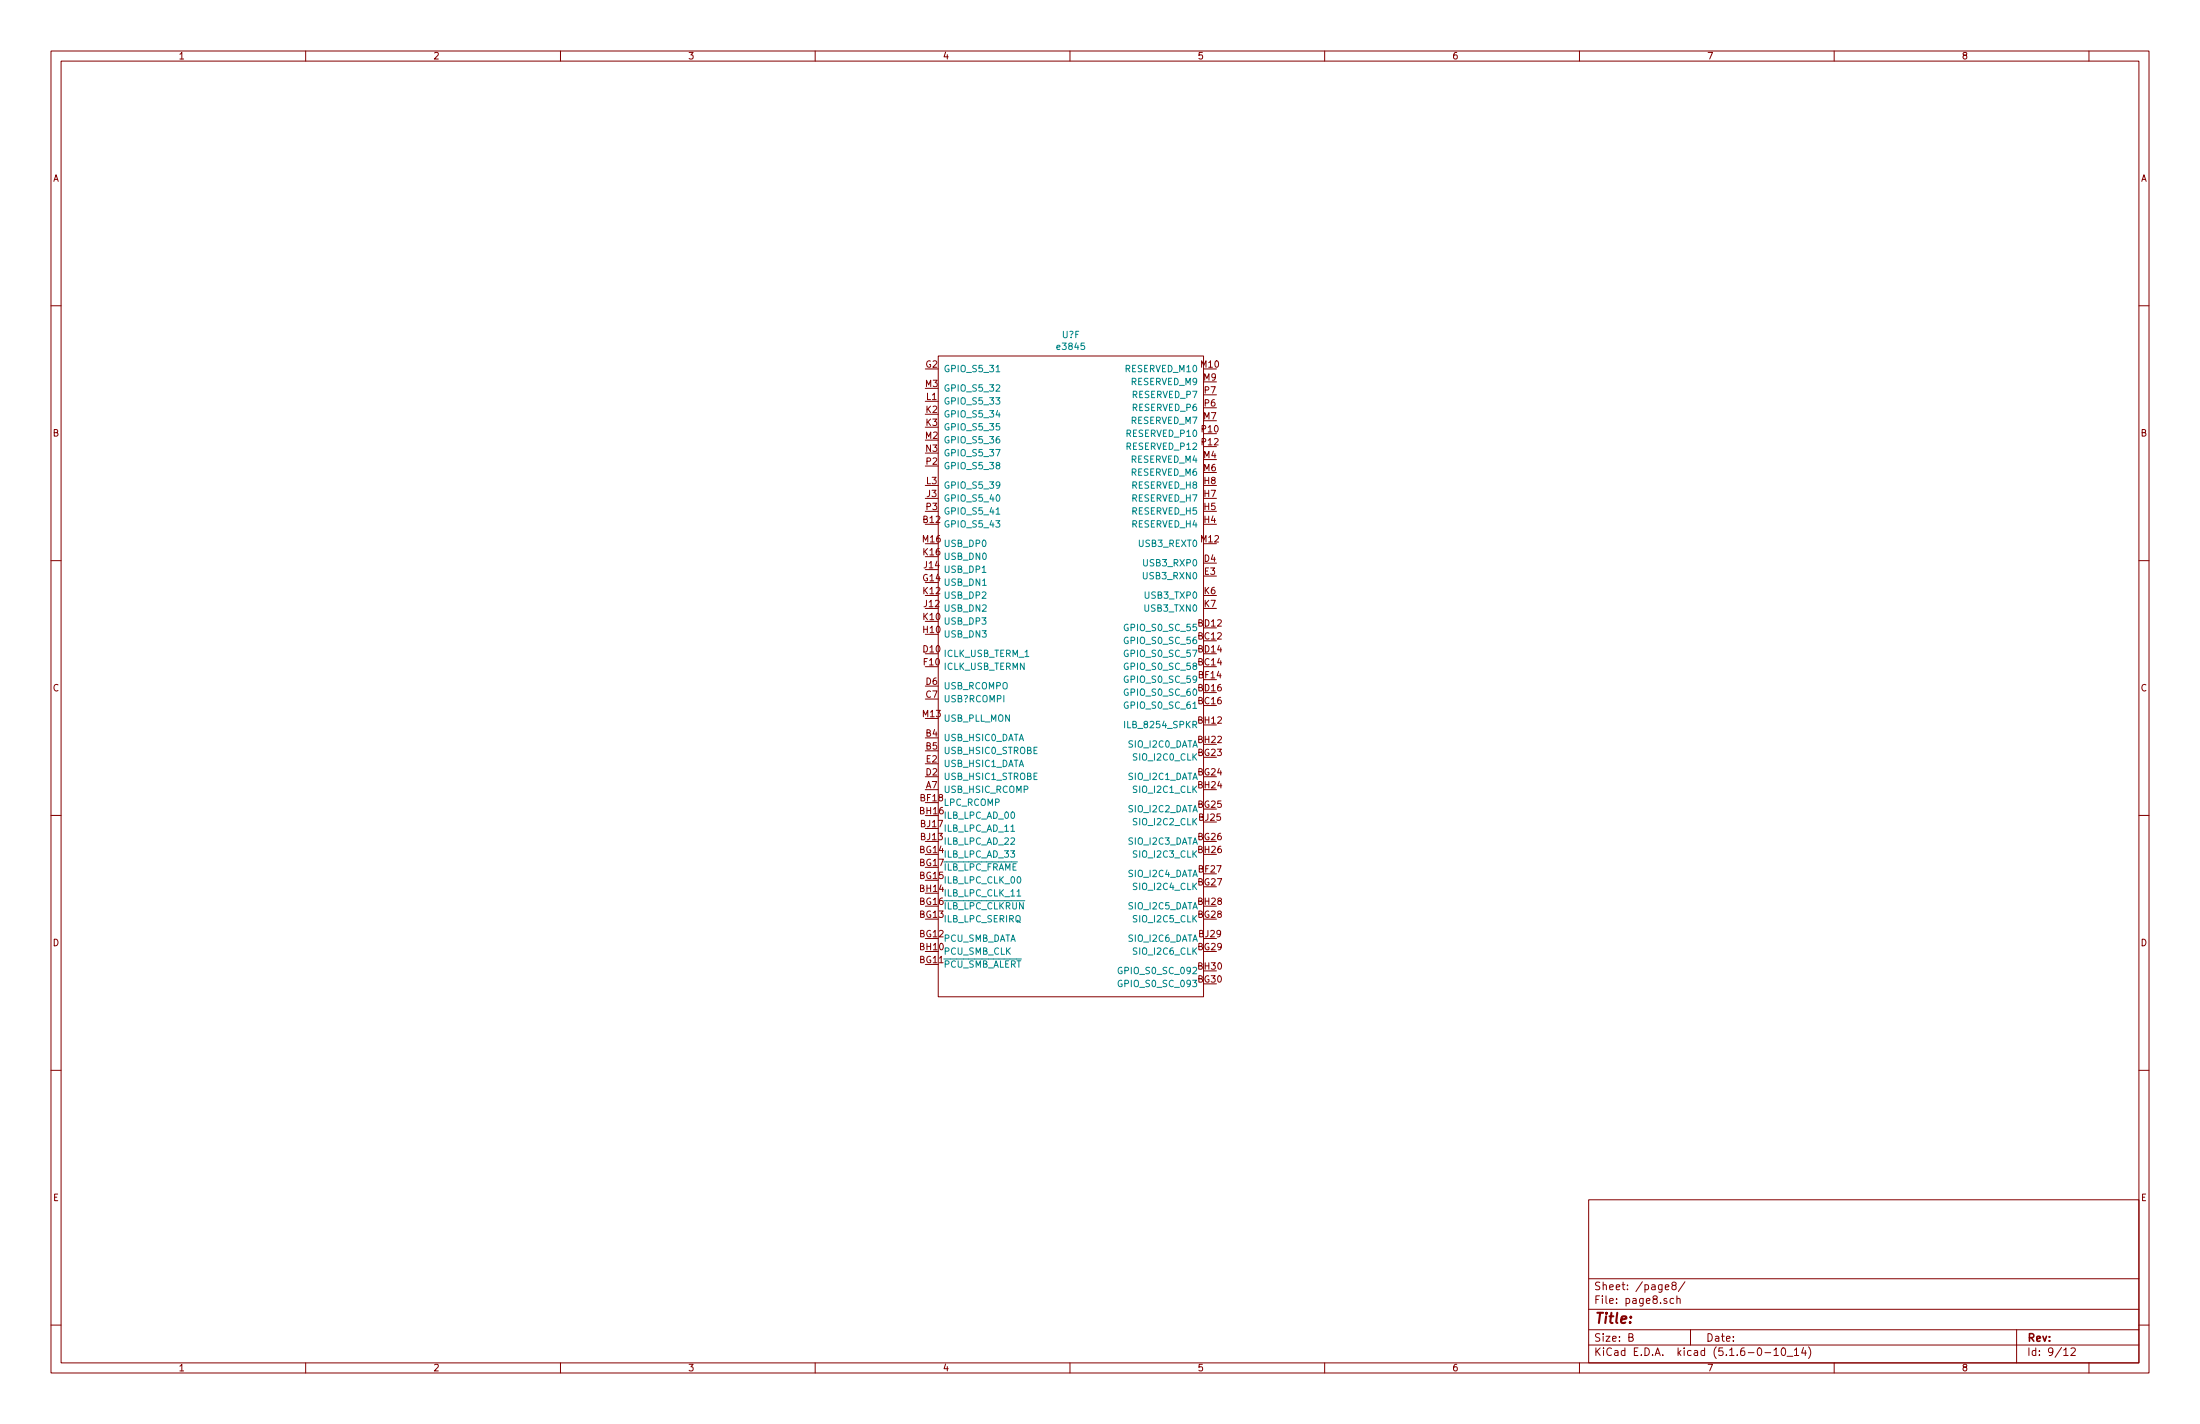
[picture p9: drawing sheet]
<svg xmlns="http://www.w3.org/2000/svg" width="432mm" height="279mm" viewBox="0 0 432 279" stroke-linecap="round" stroke-linejoin="round" font-family="sans-serif">
<g fill="none" stroke="#840000" stroke-width=".2">
<path d="M10 10h411.8v259.4h-411.8zM12 12h407.8v255.4h-407.8zM60 10v2M110 10v2M160 10v2M210 10v2M260 10v2M310 10v2M360 10v2M410 10v2M10 60h2M419.8 60h2"/>
<path d="M181.6 78.7h2.5M184.1 69.9h52.1v125.7h-52.1zM10 110h2M419.8 110h2M10 160h2M419.8 160h2M10 210h2M419.8 210h2M311.8 235.4h108v32h-108zM10 260h2M311.8 256.9h108M311.8 250.9h108"/>
<path d="M326.8 252.6l.8-.2-.1-.3h-.4l-.3 .2 .1 .7h.6M328.4 252.2l-.3-.3 .3-.3 .5 .1v.4a.52 .52 0 0 0-.7 .2 .52 .52 0 0 0 .1 .7l.4 .1 .2-.2 .1-.4-.3-.3M328.5 254.8h-.4l-.3 .2 .1 .7h.6M329.1 254.9l.3-.1h.3l.1 1M329.1 254.3v1.5M330.7 251.5l-1.3 1.9M419.8 260h2M60 267.4v2M110 267.4v2M160 267.4v2M210 267.4v2M260 267.4v2"/>
<path d="M310 267.4v2M311.8 263.9h108M311.8 260.9h108M319.7 262.4l.7-.1 .1-.2-.1-.4h-.7v1.5h.6l.2-.2 .1-.3-.4-.3M331.8 260.9v3M346.4 265.4h1.1M348.2 264.9l.4-.4v1.5M348.2 266h.8M349.8 264.6l.2-.1a.85 .85 0 0 1 .1 1.5 .79 .79 0 0 1-.3-1.4zM350.7 266.1h1.2M352.2 264.9l.4-.4v1.5M352.2 266h.8"/>
<path d="M354 264.4l-.4 1.1h.9M354.3 265v1M355 264.3a1.71 1.71 0 0 1 0 2.2M360 267.4v2M395.8 260.9v6.5M405.1 264.9l.4-.4v1.5M405.1 266h.8M406.5 264.6l.6-.1 .2 .4-.9 1.1h.9M410 267.4v2"/>
</g>
<g fill="none" stroke="#008484" stroke-width=".2">
<path d="M195.5 75.6l.5-.1 .2 .3-.7 1h.7M195.5 72.9h.7M195.5 88.2h.8l-.5 1.3M195.6 97.2l.2-.1a.67 .67 0 0 1 .5 .6 .67 .67 0 0 1-.5 .6l-.3-.4zM195.8 91.3l-.3-.3 .3-.3h.2l.2 .3v.2l-.7 .3v.3l.3 .2 .3-.1 .1-.1v-.3l-.2-.2M195.8 80.5l-.3 .9h.8M196.1 85.6h-.2a.79 .79 0 0 0-.1 1.3h.3l.1-.5-.2-.3h-.2l-.3 .3M196.2 83.1h-.6l-.1 .6 .5-.1 .2 .2v.4l-.2 .2-.5-.1M196.2 95.1l-.2 .2h-.4l-.1-.2 .1-.4 .4-.2 .2 .3-.1 .9-.5 .1M192.8 112.3h.7M195.5 100.9h.7M221.4 125.1a.59 .59 0 0 0-.8 .6 .59 .59 0 0 0 .8 .5v-.4h-.2"/>
<path d="M221.4 130.2a.59 .59 0 0 0-.8 .5 .59 .59 0 0 0 .8 .6v-.5h-.2M221.4 137.8a.59 .59 0 0 0-.8 .6 .59 .59 0 0 0 .8 .5v-.4h-.2M221.4 122.6a.59 .59 0 0 0-.8 .5 .59 .59 0 0 0 .8 .6v-.5h-.2M221.4 127.6a.59 .59 0 0 0-.8 .6 .59 .59 0 0 0 .8 .6v-.5h-.2M221.4 135.3a.59 .59 0 0 0-.8 .5 .59 .59 0 0 0 .8 .6v-.5h-.2M221.4 132.7a.59 .59 0 0 0-.8 .6 .59 .59 0 0 0 .8 .6v-.5h-.2M220.7 141.5v1.3M198.4 163.1h.7M199.6 174.9l.4-.4v1.3M199.6 175.8h.8M199.7 172.1l.2-.1a.67 .67 0 0 1 .5 .6 .67 .67 0 0 1-.5 .7l-.3-.5zM199.8 176.7h1.3"/>
<path d="M220.2 192.4a.59 .59 0 0 0-.8 .6 .59 .59 0 0 0 .8 .5v-.4h-.2M220.2 189.9a.59 .59 0 0 0-.8 .5 .59 .59 0 0 0 .8 .6v-.5h-.2"/>
</g>
<text font-size="2.8" fill="#840000" x="312.8" y="259.7">Title:</text>
<g font-size="2.1" fill="#840000">
<text x="312.8" y="255.8">File: page8.sch</text>
<text x="312.8" y="253.1">Sheet: /page8/</text>
<text x="312.8" y="263.2">Size: B</text>
<text x="334.8" y="263.2">Date:</text>
<text x="397.8" y="263.2">Rev:</text>
<text x="312.8" y="266">KiCad E.D.A. kicad (5.1.6-0-10_14)</text>
<text x="397.8" y="266">Id: 9/12</text>
</g>
<g font-size="1.8" fill="#840000">
<text x="35" y="11.6">1</text>
<text x="85" y="11.6">2</text>
<text x="135" y="11.6">3</text>
<text x="185" y="11.6">4</text>
<text x="235" y="11.6">5</text>
<text x="285" y="11.6">6</text>
<text x="335" y="11.6">7</text>
<text x="385" y="11.6">8</text>
<text x="10.4" y="35.6">A</text>
<text x="420.2" y="35.6">A</text>
<text x="181.7" y="75.9">M3</text>
<text x="181.7" y="72.1">G2</text>
<text x="235.8" y="72.1">M10</text>
<text x="236.3" y="74.7">M9</text>
<text x="236.4" y="77.2">P7</text>
<text x="181.8" y="81">K2</text>
<text x="181.8" y="83.6">K3</text>
<text x="181.9" y="78.5">L1</text>
<text x="236.3" y="82.3">M7</text>
<text x="236.4" y="79.8">P6</text>
<text x="10.4" y="85.6">B</text>
<text x="181.7" y="86.1">M2</text>
<text x="181.8" y="88.6">N3</text>
<text x="235.9" y="84.8">P10</text>
<text x="235.9" y="87.4">P12</text>
<text x="236.3" y="89.9">M4</text>
<text x="420.2" y="85.6">B</text>
<text x="181.8" y="91.2">P2</text>
<text x="181.9" y="95">L3</text>
<text x="236.3" y="92.5">M6</text>
<text x="236.4" y="95">H8</text>
<text x="181.8" y="100.1">P3</text>
<text x="181.9" y="97.5">J3</text>
<text x="236.4" y="100.1">H5</text>
<text x="236.4" y="97.5">H7</text>
<text x="181.2" y="106.4">M16</text>
<text x="181.3" y="102.6">B12</text>
<text x="235.8" y="106.4">M12</text>
<text x="236.4" y="102.6">H4</text>
<text x="181.3" y="109">K16</text>
<text x="181.4" y="111.5">J14</text>
<text x="236.4" y="110.2">D4</text>
<text x="236.4" y="112.8">E3</text>
<text x="181.2" y="114">G14</text>
<text x="181.3" y="116.6">K12</text>
<text x="181.4" y="119.1">J12</text>
<text x="236.4" y="116.6">K6</text>
<text x="236.4" y="119.1">K7</text>
<text x="181.3" y="124.2">H10</text>
<text x="181.3" y="121.7">K10</text>
<text x="235.2" y="125.5">BC12</text>
<text x="235.2" y="122.9">BD12</text>
<text x="181.3" y="128">D10</text>
<text x="181.4" y="130.6">F10</text>
<text x="235.2" y="130.6">BC14</text>
<text x="235.2" y="128">BD14</text>
<text x="10.4" y="135.6">C</text>
<text x="181.8" y="136.9">C7</text>
<text x="181.8" y="134.4">D6</text>
<text x="235.2" y="135.6">BD16</text>
<text x="235.3" y="133.1">BF14</text>
<text x="420.2" y="135.6">C</text>
<text x="181.2" y="140.7">M13</text>
<text x="235.2" y="138.2">BC16</text>
<text x="235.2" y="142">BH12</text>
<text x="181.8" y="144.5">B4</text>
<text x="181.8" y="147.1">B5</text>
<text x="181.8" y="149.6">E2</text>
<text x="235.2" y="148.3">BG23</text>
<text x="235.2" y="145.8">BH22</text>
<text x="181.8" y="154.7">A7</text>
<text x="181.8" y="152.1">D2</text>
<text x="235.2" y="152.1">BG24</text>
<text x="235.2" y="154.7">BH24</text>
<text x="180.6" y="159.8">BH16</text>
<text x="180.7" y="157.2">BF18</text>
<text x="235.2" y="158.5">BG25</text>
<text x="235.4" y="161">BJ25</text>
<text x="180.6" y="167.4">BG14</text>
<text x="180.8" y="164.8">BJ13</text>
<text x="180.8" y="162.3">BJ17</text>
<text x="235.2" y="164.8">BG26</text>
<text x="235.2" y="167.4">BH26</text>
<text x="180.6" y="172.5">BG15</text>
<text x="180.6" y="169.9">BG17</text>
<text x="235.2" y="173.7">BG27</text>
<text x="235.3" y="171.2">BF27</text>
<text x="180.6" y="177.5">BG16</text>
<text x="180.6" y="175">BH14</text>
<text x="235.2" y="177.5">BH28</text>
<text x="10.4" y="185.6">D</text>
<text x="180.6" y="183.9">BG12</text>
<text x="180.6" y="180.1">BG13</text>
<text x="235.2" y="180.1">BG28</text>
<text x="235.4" y="183.9">BJ29</text>
<text x="420.2" y="185.6">D</text>
<text x="180.6" y="189">BG11</text>
<text x="180.6" y="186.4">BH10</text>
<text x="235.2" y="186.4">BG29</text>
<text x="235.2" y="190.2">BH30</text>
<text x="235.2" y="192.8">BG30</text>
<text x="10.4" y="235.6">E</text>
<text x="420.2" y="235.6">E</text>
<text x="35" y="269">1</text>
<text x="85" y="269">2</text>
<text x="135" y="269">3</text>
<text x="185" y="269">4</text>
<text x="235" y="269">5</text>
<text x="285" y="269">6</text>
<text x="335" y="269">7</text>
<text x="385" y="269">8</text>
</g>
<g font-size="1.8" fill="#008484">
<text x="207.7" y="68.7">e3845</text>
<text x="208.5" y="66.3">U?F</text>
<text x="185.2" y="73">GPIO_S5_31</text>
<text x="185.2" y="76.8">GPIO_S5_32</text>
<text x="221.1" y="73">RESERVED_M10</text>
<text x="222" y="75.6">RESERVED_M9</text>
<text x="185.2" y="81.9">GPIO_S5_34</text>
<text x="185.2" y="79.4">GPIO_S5_33</text>
<text x="222" y="83.2">RESERVED_M7</text>
<text x="222.3" y="80.6">RESERVED_P6</text>
<text x="222.3" y="78.1">RESERVED_P7</text>
<text x="185.2" y="84.5">GPIO_S5_35</text>
<text x="185.2" y="87">GPIO_S5_36</text>
<text x="185.2" y="89.5">GPIO_S5_37</text>
<text x="221.3" y="85.7">RESERVED_P10</text>
<text x="221.3" y="88.3">RESERVED_P12</text>
<text x="185.2" y="95.9">GPIO_S5_39</text>
<text x="185.2" y="92.1">GPIO_S5_38</text>
<text x="222" y="90.8">RESERVED_M4</text>
<text x="222" y="93.3">RESERVED_M6</text>
<text x="222.2" y="95.9">RESERVED_H8</text>
<text x="185.2" y="98.4">GPIO_S5_40</text>
<text x="185.2" y="101">GPIO_S5_41</text>
<text x="222.2" y="101">RESERVED_H5</text>
<text x="222.2" y="98.4">RESERVED_H7</text>
<text x="185.2" y="103.5">GPIO_S5_43</text>
<text x="185.2" y="107.3">USB_DP0</text>
<text x="222.2" y="103.5">RESERVED_H4</text>
<text x="223.8" y="107.3">USB3_REXT0</text>
<text x="185.2" y="112.4">USB_DP1</text>
<text x="185.2" y="109.9">USB_DN0</text>
<text x="224.8" y="113.7">USB3_RXN0</text>
<text x="224.9" y="111.1">USB3_RXP0</text>
<text x="185.2" y="114.9">USB_DN1</text>
<text x="185.2" y="117.5">USB_DP2</text>
<text x="225.1" y="117.5">USB3_TXP0</text>
<text x="185.2" y="125.1">USB_DN3</text>
<text x="185.2" y="120">USB_DN2</text>
<text x="185.2" y="122.6">USB_DP3</text>
<text x="221.2" y="123.8">GPIO_S0_SC_55</text>
<text x="225" y="120">USB3_TXN0</text>
<text x="185.2" y="128.9">ICLK_USB_TERM_1</text>
<text x="185.2" y="131.4">ICLK_USB_TERMN</text>
<text x="221.2" y="126.4">GPIO_S0_SC_56</text>
<text x="221.2" y="131.4">GPIO_S0_SC_58</text>
<text x="221.2" y="128.9">GPIO_S0_SC_57</text>
<text x="185.2" y="137.8">USB?RCOMPI</text>
<text x="185.2" y="135.3">USB_RCOMPO</text>
<text x="221.2" y="136.5">GPIO_S0_SC_60</text>
<text x="221.2" y="134">GPIO_S0_SC_59</text>
<text x="185.2" y="141.6">USB_PLL_MON</text>
<text x="221.2" y="139.1">GPIO_S0_SC_61</text>
<text x="221.5" y="142.9">ILB_8254_SPKR</text>
<text x="185.2" y="145.4">USB_HSIC0_DATA</text>
<text x="185.2" y="148">USB_HSIC0_STROBE</text>
<text x="221.5" y="146.7">SIO_I2C0_DATA</text>
<text x="222.8" y="149.2">SIO_I2C0_CLK</text>
<text x="185.2" y="155.6">USB_HSIC_RCOMP</text>
<text x="185.2" y="153">USB_HSIC1_STROBE</text>
<text x="185.2" y="150.5">USB_HSIC1_DATA</text>
<text x="221.5" y="153">SIO_I2C1_DATA</text>
<text x="222.8" y="155.6">SIO_I2C1_CLK</text>
<text x="185.2" y="158.1">LPC_RCOMP</text>
<text x="185.2" y="160.7">ILB_LPC_AD_00</text>
<text x="221.5" y="159.4">SIO_I2C2_DATA</text>
<text x="222.8" y="161.9">SIO_I2C2_CLK</text>
<text x="185.2" y="165.7">ILB_LPC_AD_22</text>
<text x="185.2" y="163.2">ILB_LPC_AD_11</text>
<text x="221.5" y="165.7">SIO_I2C3_DATA</text>
<text x="185.2" y="168.3">ILB_LPC_AD_33</text>
<text x="185.2" y="173.4">ILB_LPC_CLK_00</text>
<text x="185.2" y="170.8">ILB_LPC_FRAME</text>
<text x="221.5" y="172.1">SIO_I2C4_DATA</text>
<text x="222.8" y="168.3">SIO_I2C3_CLK</text>
<text x="185.2" y="178.4">ILB_LPC_CLKRUN</text>
<text x="185.2" y="175.9">ILB_LPC_CLK_11</text>
<text x="221.5" y="178.4">SIO_I2C5_DATA</text>
<text x="222.8" y="174.6">SIO_I2C4_CLK</text>
<text x="185.2" y="184.8">PCU_SMB_DATA</text>
<text x="185.2" y="181">ILB_LPC_SERIRQ</text>
<text x="221.5" y="184.8">SIO_I2C6_DATA</text>
<text x="222.8" y="181">SIO_I2C5_CLK</text>
<text x="185.2" y="189.9">PCU_SMB_ALERT</text>
<text x="185.2" y="187.3">PCU_SMB_CLK</text>
<text x="220.3" y="191.1">GPIO_S0_SC_092</text>
<text x="222.8" y="187.3">SIO_I2C6_CLK</text>
<text x="220.3" y="193.7">GPIO_S0_SC_093</text>
</g>
</svg>
